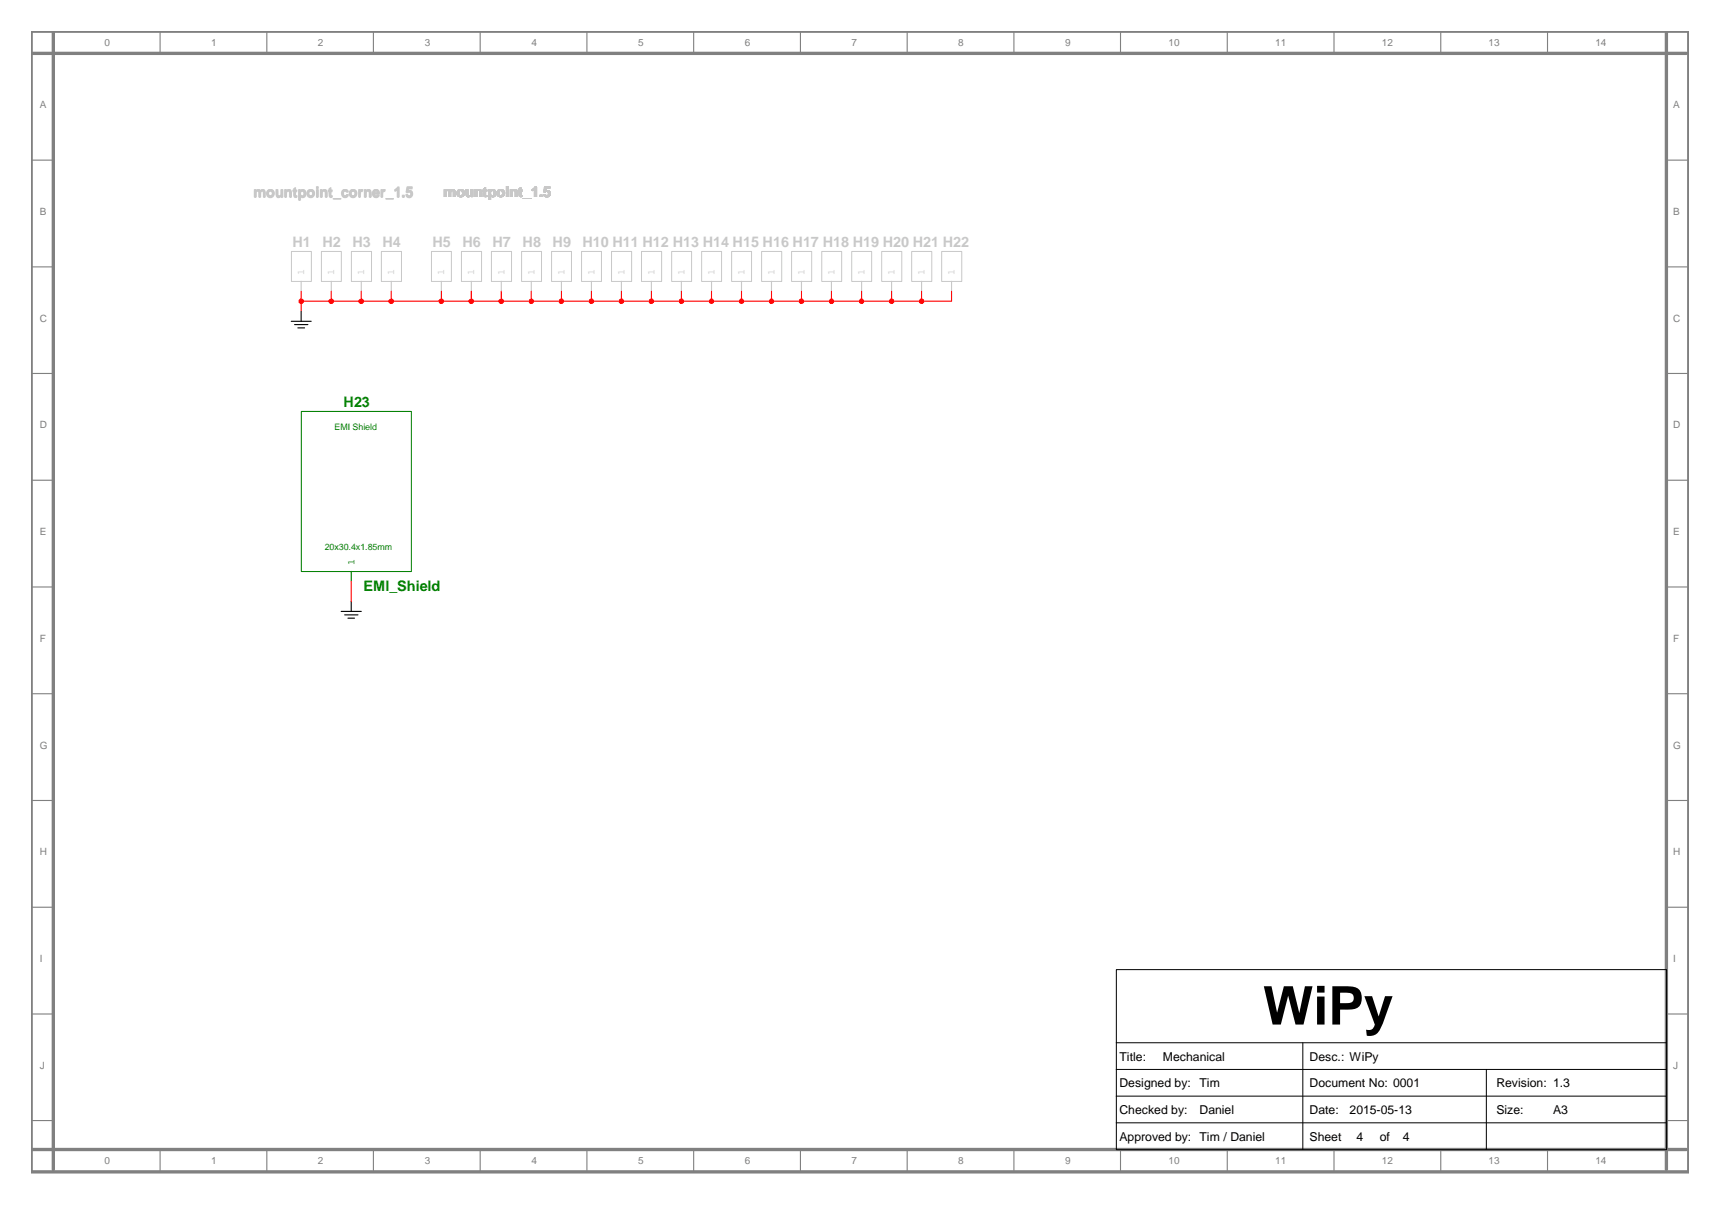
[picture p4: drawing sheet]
<svg xmlns="http://www.w3.org/2000/svg" width="420mm" height="297mm" viewBox="0 0 420 297" stroke-linecap="round" stroke-linejoin="round" font-family="sans-serif">
<path d="M7.6 7.6h404.9v278.7h-404.9zM7.6 13h404.4M13 7.6v278.1M407.1 7.6v278.1M7.6 280.8h404.4" fill="none" stroke="#808080" stroke-width=".81"/>
<g fill="none" stroke="#808080" stroke-width=".27">
<path d="M39.1 7.6v5.4M65.2 7.6v5.4M91.2 7.6v5.4M117.3 7.6v5.4M143.4 7.6v5.4M169.4 7.6v5.4M195.5 7.6v5.4M221.6 7.6v5.4M247.7 7.6v5.4M273.7 7.6v5.4M299.8 7.6v5.4M325.9 7.6v5.4"/>
<path d="M351.9 7.6v5.4M378 7.6v5.4M7.6 39.1h5.4M407.1 39.1h5.4M7.6 65.2h5.4M407.1 65.2h5.4M7.6 91.2h5.4M407.1 91.2h5.4M7.6 117.3h5.4M407.1 117.3h5.4M7.6 143.4h5.4M407.1 143.4h5.4"/>
<path d="M7.6 169.5h5.4M407.1 169.5h5.4M7.6 195.5h5.4M407.1 195.5h5.4M7.6 221.6h5.4M407.1 221.6h5.4M7.6 247.7h5.4M407.1 247.7h5.4M7.6 273.7h5.4M407.1 273.7h5.4M39.1 280.8v5.5M65.2 280.8v5.5"/>
<path d="M91.2 280.8v5.5M117.3 280.8v5.5M143.4 280.8v5.5M169.4 280.8v5.5M195.5 280.8v5.5M221.6 280.8v5.5M247.7 280.8v5.5M273.7 280.8v5.5M299.8 280.8v5.5M325.9 280.8v5.5M351.9 280.8v5.5M378 280.8v5.5"/>
</g>
<path d="M71.2 78.5h4.8M72 79.3h3.2M73.6 76v2.5M72.8 80.1h1.6" fill="none" stroke="#000" stroke-width=".27"/>
<path d="M71.2 61.4h4.9v7.3h-4.9zM78.5 61.4h4.9v7.3h-4.9zM85.8 61.4h5v7.3h-5zM93.2 61.4h4.9v7.3h-4.9z" fill="none" stroke="#c8c8c8" stroke-width=".24"/>
<path d="M73.6 68.7v2.5M80.9 68.7v2.5M88.3 68.7v2.5M95.6 68.7v2.5" fill="none" stroke="#c8c8c8" stroke-width=".27"/>
<circle cx="73.6" cy="73.6" r=".54" fill="#f00"/>
<circle cx="73.6" cy="73.6" r=".54" fill="none" stroke="#f00" stroke-width=".27"/>
<circle cx="80.9" cy="73.6" r=".53" fill="#f00"/>
<g fill="none" stroke="#f00" stroke-width=".27">
<path d="M73.6 71.2v4.8M80.9 71.2v2.4h-7.3"/>
<circle cx="80.9" cy="73.6" r=".53"/>
</g>
<path d="M105.4 61.4h4.9v7.3h-4.9zM112.7 61.4h4.9v7.3h-4.9zM120 61.4h5v7.3h-5zM127.4 61.4h4.9v7.3h-4.9z" fill="none" stroke="#c8c8c8" stroke-width=".24"/>
<path d="M107.8 68.7v2.5M115.1 68.7v2.5M122.5 68.7v2.5M129.8 68.7v2.5" fill="none" stroke="#c8c8c8" stroke-width=".27"/>
<path d="M272.7 236.9h134.4v43.9h-134.4zM272.7 254.7h134.4M318.3 254.7v26.1M272.7 261.2h134.4M272.7 267.8h134.4M272.7 274.3h134.4M363.1 261.2v19.6" fill="none" stroke="#000" stroke-width=".24"/>
<circle cx="88.3" cy="73.6" r=".54" fill="#f00"/>
<g fill="none" stroke="#f00" stroke-width=".27">
<path d="M88.3 71.2v2.4h-7.4"/>
<circle cx="88.3" cy="73.6" r=".54"/>
</g>
<circle cx="95.6" cy="73.6" r=".54" fill="#f00"/>
<g fill="none" stroke="#f00" stroke-width=".27">
<path d="M95.6 71.2v2.4h-7.3"/>
<circle cx="95.6" cy="73.6" r=".54"/>
</g>
<circle cx="107.8" cy="73.6" r=".54" fill="#f00"/>
<g fill="none" stroke="#f00" stroke-width=".27">
<path d="M107.8 71.2v2.4h-12.2"/>
<circle cx="107.8" cy="73.6" r=".54"/>
</g>
<circle cx="115.1" cy="73.6" r=".54" fill="#f00"/>
<g fill="none" stroke="#f00" stroke-width=".27">
<path d="M115.1 71.2v2.4h-7.3"/>
<circle cx="115.1" cy="73.6" r=".54"/>
</g>
<circle cx="122.5" cy="73.6" r=".54" fill="#f00"/>
<g fill="none" stroke="#f00" stroke-width=".27">
<path d="M122.5 71.2v2.4h-7.4"/>
<circle cx="122.5" cy="73.6" r=".54"/>
</g>
<path d="M134.7 61.4h4.9v7.3h-4.9zM142.1 61.4h4.8v7.3h-4.8zM149.4 61.4h4.9v7.3h-4.9zM156.7 61.4h4.9v7.3h-4.9zM164.1 61.4h4.8v7.3h-4.8zM171.4 61.4h4.9v7.3h-4.9zM178.7 61.4h4.9v7.3h-4.9zM186 61.4h5v7.3h-5zM193.4 61.4h4.9v7.3h-4.9zM200.7 61.4h4.9v7.3h-4.9zM208.1 61.4h4.8v7.3h-4.8zM215.4 61.4h4.9v7.3h-4.9z" fill="none" stroke="#c8c8c8" stroke-width=".24"/>
<path d="M137.1 68.7v2.5M144.5 68.7v2.5M151.8 68.7v2.5M159.1 68.7v2.5M166.4 68.7v2.5M173.8 68.7v2.5M181.1 68.7v2.5M188.5 68.7v2.5M195.8 68.7v2.5M203.1 68.7v2.5M210.5 68.7v2.5M217.8 68.7v2.5" fill="none" stroke="#c8c8c8" stroke-width=".27"/>
<circle cx="129.8" cy="73.6" r=".54" fill="#f00"/>
<g fill="none" stroke="#f00" stroke-width=".27">
<path d="M129.8 71.2v2.4h-7.3"/>
<circle cx="129.8" cy="73.6" r=".54"/>
</g>
<circle cx="210.5" cy="73.6" r=".53" fill="#f00"/>
<g fill="none" stroke="#f00" stroke-width=".27">
<path d="M210.5 71.2v2.4"/>
<circle cx="210.5" cy="73.6" r=".53"/>
</g>
<circle cx="203.1" cy="73.6" r=".54" fill="#f00"/>
<g fill="none" stroke="#f00" stroke-width=".27">
<path d="M203.1 71.2v2.4h7.4"/>
<circle cx="203.1" cy="73.6" r=".54"/>
</g>
<circle cx="195.8" cy="73.6" r=".54" fill="#f00"/>
<g fill="none" stroke="#f00" stroke-width=".27">
<path d="M195.8 71.2v2.4h7.3"/>
<circle cx="195.8" cy="73.6" r=".54"/>
</g>
<circle cx="188.5" cy="73.6" r=".54" fill="#f00"/>
<g fill="none" stroke="#f00" stroke-width=".27">
<path d="M188.5 71.2v2.4h7.3"/>
<circle cx="188.5" cy="73.6" r=".54"/>
</g>
<circle cx="181.1" cy="73.6" r=".54" fill="#f00"/>
<g fill="none" stroke="#f00" stroke-width=".27">
<path d="M181.1 71.2v2.4h7.4"/>
<circle cx="181.1" cy="73.6" r=".54"/>
</g>
<circle cx="173.8" cy="73.6" r=".53" fill="#f00"/>
<g fill="none" stroke="#f00" stroke-width=".27">
<path d="M173.8 71.2v2.4h7.3"/>
<circle cx="173.8" cy="73.6" r=".53"/>
</g>
<circle cx="166.5" cy="73.6" r=".54" fill="#f00"/>
<g fill="none" stroke="#f00" stroke-width=".27">
<path d="M166.4 71.2v2.4h7.4"/>
<circle cx="166.5" cy="73.6" r=".54"/>
</g>
<circle cx="159.1" cy="73.6" r=".54" fill="#f00"/>
<g fill="none" stroke="#f00" stroke-width=".27">
<path d="M159.1 71.2v2.4h7.3"/>
<circle cx="159.1" cy="73.6" r=".54"/>
</g>
<circle cx="151.8" cy="73.6" r=".54" fill="#f00"/>
<g fill="none" stroke="#f00" stroke-width=".27">
<path d="M151.8 71.2v2.4h7.3"/>
<circle cx="151.8" cy="73.6" r=".54"/>
</g>
<circle cx="144.5" cy="73.6" r=".54" fill="#f00"/>
<g fill="none" stroke="#f00" stroke-width=".27">
<path d="M144.5 71.2v2.4h7.3"/>
<circle cx="144.5" cy="73.6" r=".54"/>
</g>
<circle cx="137.1" cy="73.6" r=".53" fill="#f00"/>
<g fill="none" stroke="#f00" stroke-width=".27">
<path d="M129.8 73.6h14.7M137.1 71.2v2.4"/>
<circle cx="137.1" cy="73.6" r=".53"/>
</g>
<path d="M222.7 61.4h4.9v7.3h-4.9zM230 61.4h4.9v7.3h-4.9z" fill="none" stroke="#c8c8c8" stroke-width=".24"/>
<path d="M225.1 68.7v2.5M232.4 68.7v2.5" fill="none" stroke="#c8c8c8" stroke-width=".27"/>
<circle cx="217.8" cy="73.6" r=".54" fill="#f00"/>
<g fill="none" stroke="#f00" stroke-width=".27">
<path d="M217.8 71.2v2.4h-7.3"/>
<circle cx="217.8" cy="73.6" r=".54"/>
</g>
<circle cx="225.1" cy="73.6" r=".54" fill="#f00"/>
<g fill="none" stroke="#f00" stroke-width=".27">
<path d="M217.8 73.6h7.3M225.1 71.2v2.4M232.4 71.2v2.4h-7.3M85.8 142v4.9"/>
<circle cx="225.1" cy="73.6" r=".54"/>
</g>
<path d="M73.6 100.5h26.9v39.1h-26.9z" fill="none" stroke="#008000" stroke-width=".24"/>
<path d="M85.8 139.6v2.4" fill="none" stroke="#008000" stroke-width=".27"/>
<path d="M83.3 149.4h5M84.2 150.2h3.2M85 151h1.6M85.8 146.9v2.5" fill="none" stroke="#000" stroke-width=".27"/>
<text font-size="13" x="308.5" y="250.3">WiPy</text>
<g font-size="3.5" fill="#c8c8c8">
<text x="61.9" y="48.3">mountpoint_corner_1.5</text>
<text x="108.4" y="48.1">mountpoint_1.5</text>
<text x="71.4" y="60.3">H1</text>
<text x="78.8" y="60.3">H2</text>
<text x="86.1" y="60.3">H3</text>
<text x="93.4" y="60.3">H4</text>
<text x="105.7" y="60.3">H5</text>
<text x="113" y="60.3">H6</text>
<text x="120.3" y="60.3">H7</text>
<text x="127.7" y="60.3">H8</text>
<text x="135" y="60.3">H9</text>
<text x="142.3" y="60.3">H10 H11 H12 H13 H14 H15 H16 H17 H18 H19 H20 H21 H22</text>
</g>
<g font-size="3.5" fill="#008000">
<text x="83.9" y="99.4">H23</text>
<text x="88.8" y="144.5">EMI_Shield</text>
</g>
<g font-size="3">
<text x="273.5" y="259.1">Title:</text>
<text x="284.1" y="259.1">Mechanical</text>
<text x="319.9" y="259.1">Desc.: WiPy</text>
<text x="273.5" y="265.6">Designed by:</text>
<text x="293" y="265.6">Tim</text>
<text x="319.9" y="265.6">Document No: 0001</text>
<text x="365.5" y="265.6">Revision: 1.3</text>
<text x="273.5" y="272.1">Checked by:</text>
<text x="293" y="272.1">Daniel</text>
<text x="319.9" y="272.1">Date:</text>
<text x="329.7" y="272.1">2015-05-13</text>
<text x="365.5" y="272.1">Size:</text>
<text x="379.4" y="272.1">A3</text>
<text x="273.5" y="278.6">Approved by: Tim / Daniel</text>
<text x="319.9" y="278.6">Sheet</text>
<text x="331.3" y="278.6">4</text>
<text x="337" y="278.6">of</text>
<text x="342.7" y="278.6">4</text>
</g>
<g font-size="2.4" fill="#808080">
<text x="25.5" y="11.2">0</text>
<text x="51.6" y="11.2">1</text>
<text x="77.7" y="11.2">2</text>
<text x="103.7" y="11.2">3</text>
<text x="129.8" y="11.2">4</text>
<text x="155.9" y="11.2">5</text>
<text x="182" y="11.2">6</text>
<text x="208" y="11.2">7</text>
<text x="234.1" y="11.2">8</text>
<text x="260.2" y="11.2">9</text>
<text x="285.4" y="11.2">10</text>
<text x="311.5" y="11.2">11</text>
<text x="337.6" y="11.2">12</text>
<text x="363.6" y="11.2">13</text>
<text x="389.7" y="11.2">14</text>
<text x="9.8" y="26.4">A</text>
<text x="408.7" y="26.4">A</text>
<text x="9.8" y="52.5">B</text>
<text x="408.7" y="52.5">B</text>
<text x="9.8" y="78.6">C</text>
<text x="408.7" y="78.6">C</text>
<text x="9.8" y="104.6">D</text>
<text x="408.7" y="104.6">D</text>
<text x="9.8" y="130.7">E</text>
<text x="408.7" y="130.7">E</text>
<text x="9.8" y="156.8">F</text>
<text x="408.7" y="156.8">F</text>
<text x="9.8" y="182.9">G</text>
<text x="408.7" y="182.9">G</text>
<text x="9.8" y="208.9">H</text>
<text x="408.7" y="208.9">H</text>
<text x="9.8" y="235">I</text>
<text x="408.7" y="235">I</text>
<text x="9.8" y="261.1">J</text>
<text x="408.7" y="261.1">J</text>
<text x="25.5" y="284.4">0</text>
<text x="51.6" y="284.4">1</text>
<text x="77.7" y="284.4">2</text>
<text x="103.7" y="284.4">3</text>
<text x="129.8" y="284.4">4</text>
<text x="155.9" y="284.4">5</text>
<text x="182" y="284.4">6</text>
<text x="208" y="284.4">7</text>
<text x="234.1" y="284.4">8</text>
<text x="260.2" y="284.4">9</text>
<text x="285.4" y="284.4">10</text>
<text x="311.5" y="284.4">11</text>
<text x="337.6" y="284.4">12</text>
<text x="363.6" y="284.4">13</text>
<text x="389.7" y="284.4">14</text>
</g>
<text font-size="2.4" fill="#008000" x="86.6" y="138" transform="rotate(-90 86.6 138)">1</text>
<g font-size="2.2" fill="#008000">
<text x="81.7" y="104.9">EMI Shield</text>
<text x="79.3" y="134.3">20x30.4x1.85mm</text>
</g>
</svg>
